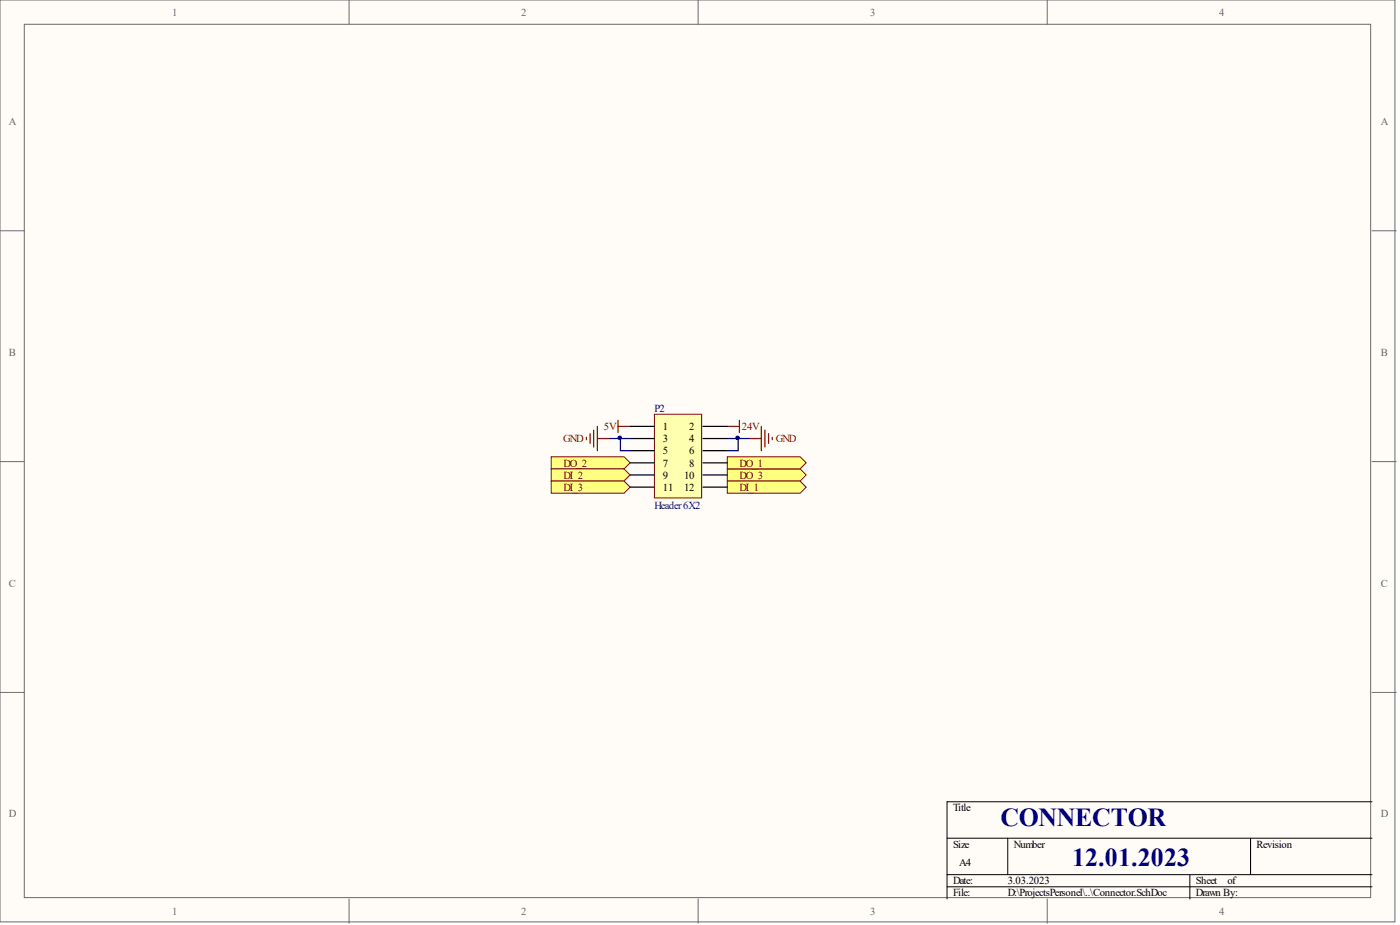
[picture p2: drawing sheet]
<svg xmlns="http://www.w3.org/2000/svg" width="292mm" height="193mm" viewBox="0 0 292 193" stroke-linecap="round" stroke-linejoin="round" font-family="sans-serif">
<g fill="#fffcf8" stroke="#696969" stroke-width=".21">
<path d="M0 0h291v192.3h-291z"/>
<path d="M5.1 5.1h280.9v182.2h-280.9z"/>
</g>
<path d="M72.8 0v5.1M145.7 0v5.1M218.5 0v5.1M0 48.1h5.1M286.3 48.1h5M0 96.3h5.1M286.3 96.3h5M0 144.5h5.1M286.3 144.5h5M72.8 187.5v5.1M145.7 187.5v5.1M218.5 187.5v5.1" fill="none" stroke="#696969" stroke-width=".21"/>
<path d="M197.6 174.9h88.7M210.3 174.9v7.6M260.9 174.9v7.6M286.3 167.3h-88.7v20.2M197.6 182.5h88.7M197.6 185h88.7M248.3 182.5v5" fill="none" stroke="#000" stroke-width=".21"/>
<path d="M128.9 87.7v2.5M128.9 89h2.6M151.7 89h2.6M154.3 87.7v2.5M156.3 91.5h2.5M158.8 89v5M159.6 89.7v3.6M160.4 90.5v2M161.1 91.2v.5" fill="none" stroke="#800000" stroke-width=".25"/>
<g fill="#ffff80" stroke="#800000" stroke-width=".21">
<path d="M115 95.3h15.2l1.3 1.3-1.3 1.2h-15.2z" fill-rule="evenodd"/>
<path d="M151.7 97.8h15.2l1.3 1.3-1.3 1.3h-15.2z" fill-rule="evenodd"/>
<path d="M151.7 95.3h15.2l1.3 1.3-1.3 1.2h-15.2z" fill-rule="evenodd"/>
<path d="M151.7 100.4h15.2l1.3 1.2-1.3 1.3h-15.2z" fill-rule="evenodd"/>
<path d="M115 97.8h15.2l1.3 1.3-1.3 1.3h-15.2z" fill-rule="evenodd"/>
<path d="M115 100.4h15.2l1.3 1.2-1.3 1.3h-15.2z" fill-rule="evenodd"/>
</g>
<path d="M136.5 86.4h9.9v17.5h-9.9z" fill="#ffffb0" stroke="#800000" stroke-width=".21"/>
<path d="M131.5 89h5M131.5 91.5h5M131.5 94h5M131.5 96.6h5M131.5 99.1h5M146.7 89h5M146.7 91.5h5M146.7 94h5M146.7 96.6h5M146.7 99.1h5M131.5 101.6h5M146.7 101.6h5" fill="none" stroke="#000" stroke-width=".25"/>
<path d="M127.2 91.5h4.3M129.4 91.5v2.5h2.1M151.7 91.5h4.6M154 91.5v2.5h-2.3" fill="none" stroke="#000080" stroke-width=".25"/>
<path d="M122.4 91.2v.5M123.1 90.5v2M123.9 89.7v3.6M124.6 89v5M124.6 91.5h2.6" fill="none" stroke="#800000" stroke-width=".25"/>
<g fill="#000080" stroke="#000080" stroke-width=".21">
<circle cx="129.3" cy="91.3" r=".37"/>
<circle cx="153.9" cy="91.3" r=".37"/>
</g>
<g font-size="5.4" fill="#000080">
<text x="208.7" y="172.4">CONNECTOR</text>
<text x="223.7" y="180.7">12.01.2023</text>
</g>
<g font-size="2.2" fill="#696969">
<text x="35.9" y="3.3">1</text>
<text x="108.7" y="3.3">2</text>
<text x="181.6" y="3.3">3</text>
<text x="254.4" y="3.3">4</text>
<text x="1.8" y="26.1">A</text>
<text x="288.1" y="26.1">A</text>
<text x="1.8" y="74.2">B</text>
<text x="288.1" y="74.2">B</text>
<text x="1.8" y="122.4">C</text>
<text x="288.1" y="122.4">C</text>
<text x="1.8" y="170.5">D</text>
<text x="288.1" y="170.5">D</text>
<text x="35.9" y="190.8">1</text>
<text x="108.7" y="190.8">2</text>
<text x="181.6" y="190.8">3</text>
<text x="254.4" y="190.8">4</text>
</g>
<g font-size="2.2" fill="#800000">
<text x="126" y="89.7">5V</text>
<text x="154.8" y="89.7">24V</text>
<text x="117.5" y="92.3">GND</text>
<text x="161.9" y="92.3">GND</text>
<text x="117.5" y="97.3">DO_2</text>
<text x="117.5" y="99.9">DI_2</text>
<text x="154.3" y="99.9">DO_3</text>
<text x="154.3" y="97.3">DO_1</text>
<text x="117.5" y="102.4">DI_3</text>
<text x="154.3" y="102.4">DI_1</text>
</g>
<g font-size="2.2" fill="#000080">
<text x="136.5" y="85.9">P2</text>
<text x="136.5" y="106.2">Header6X2</text>
</g>
<g font-size="2.2">
<text x="138.3" y="89.7">1</text>
<text x="143.8" y="89.7">2</text>
<text x="138.3" y="92.3">3</text>
<text x="138.3" y="94.8">5</text>
<text x="143.8" y="92.3">4</text>
<text x="143.8" y="94.8">6</text>
<text x="138.3" y="97.3">7</text>
<text x="138.3" y="99.9">9</text>
<text x="142.7" y="99.9">10</text>
<text x="143.8" y="97.3">8</text>
<text x="138.3" y="102.4">11</text>
<text x="142.7" y="102.4">12</text>
<text x="198.9" y="169.2">Title</text>
<text x="198.9" y="176.9">Size</text>
<text x="211.5" y="176.9">Number</text>
<text x="262.2" y="176.9">Revision</text>
<text x="198.9" y="184.5">Date:</text>
<text x="200.1" y="180.7">A4</text>
<text x="210.3" y="184.5">3.03.2023</text>
<text x="249.5" y="184.5">Sheet</text>
<text x="256.1" y="184.5">of</text>
<text x="198.9" y="187">File:</text>
<text x="210.3" y="187">D:\ProjectsPersonel\..\Connector.SchDoc</text>
<text x="249.5" y="187">Drawn By:</text>
</g>
</svg>
